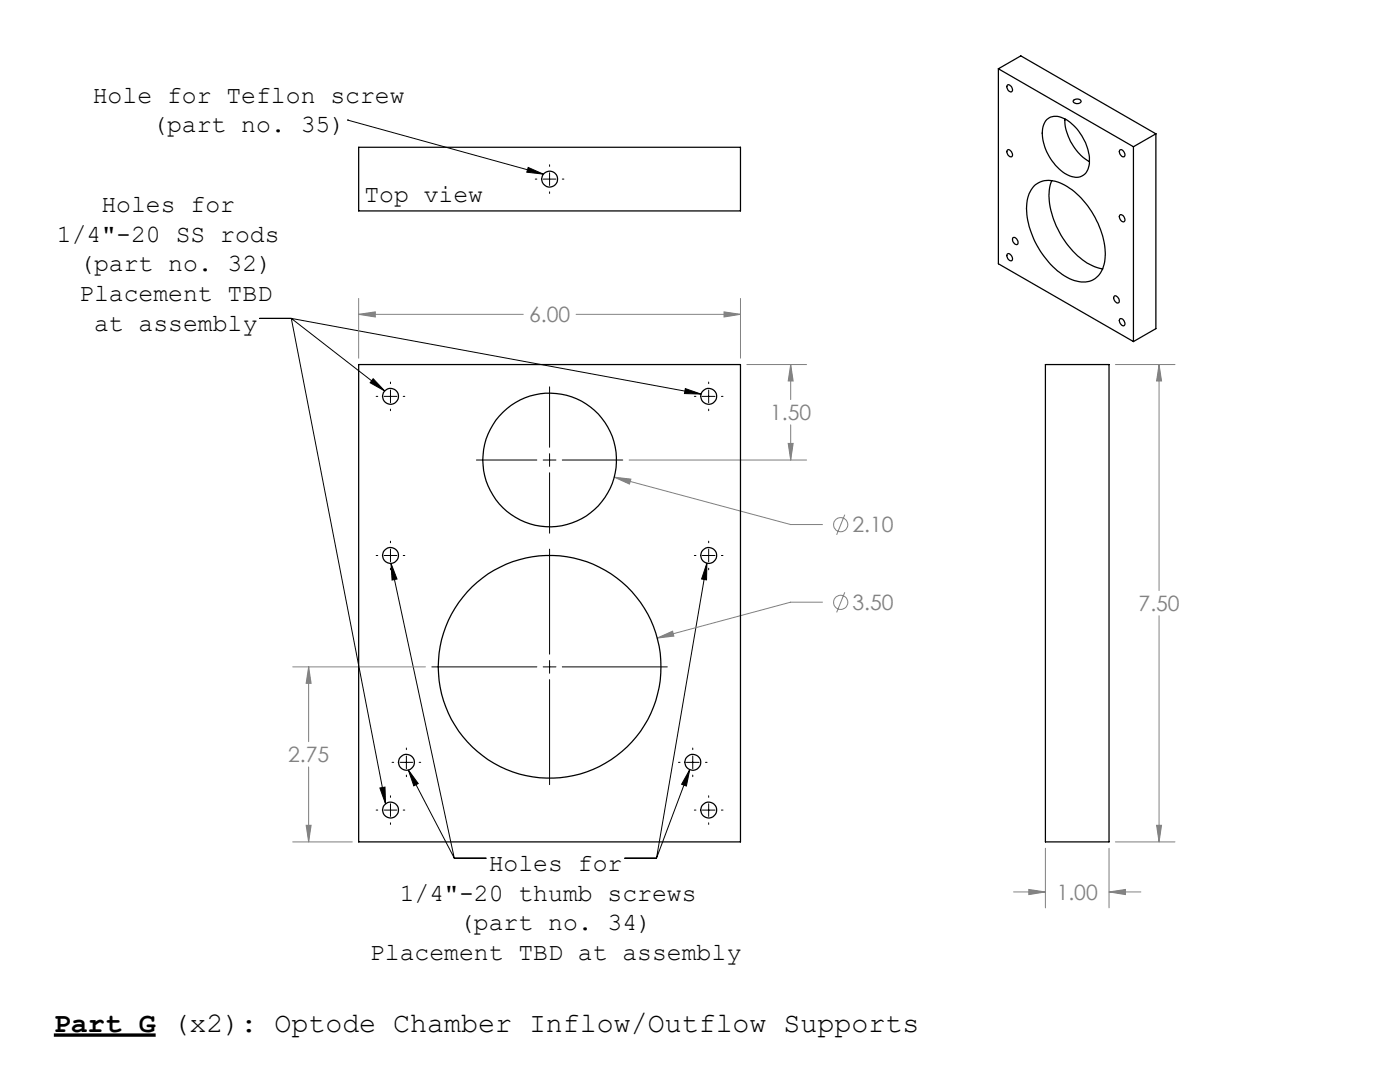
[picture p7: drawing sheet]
<svg xmlns="http://www.w3.org/2000/svg" width="279mm" height="216mm" viewBox="0 0 279 216" stroke-linecap="round" stroke-linejoin="round" font-family="sans-serif">
<g fill="none" stroke="#808080" stroke-width=".2">
<path d="M71.6 59.5v12M147.8 59.5v12M71.6 62.7l3.3-.5v1.1zM71.6 62.7h32.8M115 62.7h32.8M144.5 62.2l3.3 .5-3.3 .6zM149 72.7h12M157.8 72.7l.5 3.3h-1zM157.8 72.7v7M222.6 72.7h11.9M231.3 72.7l.5 3.3h-1zM231.3 72.7v45.1"/>
<path d="M122.6 95.2l3.3 .4-.3 1zM122.6 95.2l35.2 9.5h6.3M125.6 91.8h35.4M157.3 88.5h1l-.5 3.3zM157.8 84.8v7M168.6 102.7l-1.6 4M168.6 118.2l-1.6 4M58.4 133.1h26.5M61.6 133.1l.5 3.2h-1zM61.6 133.1v14.9M131.2 127.3l3-1.4 .3 1zM164.1 120.2h-6.3l-26.6 7.1"/>
<path d="M231.3 122.9v45.1M61.6 153v15M58.4 168h11.9M61.1 164.7h1l-.5 3.3zM202.3 178h6.3M205.3 177.5l3.3 .5-3.3 .5zM208.6 169.3v11.9M221.3 178l3.3-.5v1zM221.3 169.3v11.9M221.3 178h6.4M222.6 168h11.9M230.8 164.7h1l-.5 3.3z"/>
<circle cx="167.8" cy="104.7" r="1.42"/>
<circle cx="167.8" cy="120.2" r="1.41"/>
</g>
<path d="M10.7 206.5h20.4" fill="none" stroke="#000" stroke-width=".67" stroke-linecap="butt"/>
<g fill="none" stroke="#000" stroke-width=".2">
<path d="M69.4 24l39 10.7M69.4 24h.1M105.4 33.4l3 1.3-3.3-.3zM106.8 35.7h.3M108.4 35.7h2.5M109.7 32.9v.3M109.7 34.5v2.5M109.7 38.3v.3M112.2 35.7h.3M51.8 63.5h6.3M58.1 63.5l18.7 14.5M58.1 63.5l81.8 15.1"/>
<path d="M58.1 63.5l18.8 96.9M74.5 75.6l2.3 2.4-2.9-1.6zM75.1 79.1h.3M76.7 79.1h2.5M77.9 76.2v.4M77.9 77.8v2.6M80.5 79.1h.3M109.7 77.2v12.1M136.8 77.5l3.1 1.1-3.3-.1zM138.6 79.1h.3M140.2 79.1h2.5M141.4 76.2v.4"/>
<path d="M141.4 77.8v2.6M144 79.1h.3M77.9 81.6v.4M95.1 91.8h12M108.4 91.8h2.5M109.7 90.5v2.6M109.7 94.3v12.1M112.2 91.8h12.1M141.4 81.6v.4M75.1 110.8h.3M76.7 110.8h2.5M77.9 108v.3"/>
<path d="M77.9 109.6v2.5M77.9 113.4v.3M78 112.4l12.7 58.8M78 112.4l1.2 3.1-1 .2zM80.5 110.8h.3M109.7 109.6v20.9M138.6 110.8h.3M140.2 110.8h2.5M141.1 112.4l-.1 3.3-1-.2zM141.1 112.4l-10.1 58.8M141.4 108v.3M141.4 109.6v2.5"/>
<path d="M141.4 113.4v.3M144 110.8h.3M86.2 133.1h20.9M108.4 133.1h2.5M109.7 131.8v2.5M109.7 135.6v21M112.2 133.1h21M75.8 157.2l1-.1 .1 3.3zM77.9 158.8v.3M78.2 152.1h.4M79.8 152.1h2.6M81.1 149.3v.3"/>
<path d="M81.1 150.8v2.6M81.1 154.7v.3M81.5 153.6l9.2 17.6M81.5 153.6l2 2.8-.9 .4zM83.6 152.1h.4M135.4 152.1h.3M137 152.1h2.5M137.7 153.6l-6.7 17.6M137.7 153.6l-.7 3.2-1-.3zM138.3 149.3v.3M138.3 150.8v2.6M138.3 154.7v.3"/>
<path d="M140.8 152.1h.3M141.4 158.8v.3M75.1 161.6h.3M76.7 161.6h2.5M77.9 160.4v2.5M77.9 164.2v.3M80.5 161.6h.3M90.7 171.2h6.3M124.7 171.2h6.3M138.6 161.6h.3M140.2 161.6h2.5M141.4 160.4v2.5"/>
<path d="M141.4 164.2v.3M144 161.6h.3"/>
</g>
<path d="M74.5 75.6l2.3 2.4-2.9-1.6zM136.8 77.5l3.1 1.1-3.3-.1zM75.8 157.2l1-.1 .1 3.3zM81.5 153.6l2 2.8-.9 .4zM78 112.4l1.2 3.1-1 .2zM141.1 112.4l-.1 3.3-1-.2zM137.7 153.6l-.7 3.2-1-.3zM105.4 33.4l3 1.3-3.3-.3z" fill="#000"/>
<path d="M144.5 62.2l3.3 .5-3.3 .6zM71.6 62.7l3.3-.5v1.1zM122.6 95.2l3 1.4 .3-1zM131.2 127.3l3.3-.4-.3-1zM157.8 72.7l.5 3.3h-1zM157.3 88.5h1l-.5 3.3zM61.1 164.7h1l-.5 3.3zM61.6 133.1l.5 3.2h-1zM230.8 164.7h1l-.5 3.3zM231.3 72.7l.5 3.3h-1zM205.3 177.5l3.3 .5-3.3 .5zM221.3 178l3.3-.5v1z" fill="#808080"/>
<g fill="none" stroke="#000" stroke-width=".25">
<path d="M199.2 13.7l27 15.6M199.2 13.7l4.5-2.6 27 15.6M199.2 13.7v38.9l27 15.6M201 17a.76 .76 0 0 1 1.1 .9 .42 .42 0 0 1-.3 .5 .42 .42 0 0 1-.5-.3l-.4-.6zM214.3 20a.91 .91 0 0 1 1.5 .3 .96 .96 0 0 1-1.6-.1zM71.6 29.4h76.2v12.7h-76.2zM201.1 29.9a.9 .9 0 0 1 .8 1.4 .94 .94 0 0 1-.8-1.4zM206.3 37.2a4.8 4.8 0 0 1 5.7-.5 17 17 0 0 1 8.3 11.6 7.6 7.6 0 0 1-1.2 6.8 4.5 4.5 0 0 1-5.2 .7 16.4 16.4 0 0 1-8.3-10 9.7 9.7 0 0 1 .2-7.9zM208.9 23.8a3.2 3.2 0 0 1 3.9 .1 10.5 10.5 0 0 1 4.6 8.7 2.73 2.73 0 0 1-4.2 2.4 9.9 9.9 0 0 1-5.1-9.6l.4-1zM209.9 36.1a11.2 11.2 0 0 0 .6 8.3 16.4 16.4 0 0 0 7.4 8.6l2.2 .7M212.5 23.7a10.3 10.3 0 0 0 4.9 8.5M223.4 30a.76 .76 0 0 1 1.1 .8 .44 .44 0 0 1-.4 .5 .44 .44 0 0 1-.5-.4l-.2-.6z"/>
<path d="M226.2 29.3v38.9M230.7 26.7l-4.5 2.6M230.7 26.7v38.9l-4.5 2.6M201 50.7a.76 .76 0 0 1 1.1 .9 .42 .42 0 0 1-.3 .5 .42 .42 0 0 1-.5-.3l-.4-.6zM202.2 47.4a.9 .9 0 0 1 .8 1.4 .97 .97 0 0 1-.8-1.4zM222.3 59.2a.76 .76 0 0 1 1.1 .8 .4 .4 0 0 1-.3 .5 .4 .4 0 0 1-.5-.3l-.3-.4zM223.5 42.9a.82 .82 0 0 1 .9 .4 .82 .82 0 0 1-.2 1 .99 .99 0 0 1-.7-1.4zM71.6 72.7h76.2v95.3h-76.2zM208.6 72.7h12.7v95.3h-12.7zM223.5 63.6a.85 .85 0 0 1 .9 .5 .85 .85 0 0 1-.2 .9 1.01 1.01 0 0 1-.7-1.4z"/>
<circle cx="109.7" cy="35.7" r="1.59"/>
<circle cx="77.9" cy="79.1" r="1.59"/>
<circle cx="141.4" cy="79.1" r="1.59"/>
<circle cx="109.7" cy="91.8" r="13.4"/>
<circle cx="77.9" cy="110.8" r="1.59"/>
<circle cx="141.4" cy="110.8" r="1.59"/>
<circle cx="109.7" cy="133.1" r="22.2"/>
<circle cx="81.1" cy="152.1" r="1.59"/>
<circle cx="138.3" cy="152.1" r="1.59"/>
<circle cx="77.9" cy="161.6" r="1.59"/>
<circle cx="141.4" cy="161.6" r="1.59"/>
</g>
<text font-size="5.6" x="10.7" y="205.8">Part G (x2): Optode Chamber Inflow/Outflow Supports</text>
<g font-size="4.9">
<text x="18.5" y="20.5">Hole for Teflon screw</text>
<text x="30.4" y="26.4">(part no. 35)</text>
<text x="72.7" y="40.3">Top view</text>
<text x="20.2" y="42.3">Holes for</text>
<text x="11.4" y="48.2">1/4&quot;-20 SS rods</text>
<text x="15.8" y="54.2">(part no. 32)</text>
<text x="15.8" y="60.1">Placement TBD</text>
<text x="18.8" y="66">at assembly</text>
<text x="97.5" y="173.7">Holes for</text>
<text x="79.8" y="179.7">1/4&quot;-20 thumb screws</text>
<text x="91.6" y="185.6">(part no. 34)</text>
<text x="73.8" y="191.6">Placement TBD at assembly</text>
</g>
<g font-size="4.2" fill="#808080">
<text x="105.6" y="64.3">6.00</text>
<text x="153.7" y="83.8">1.50</text>
<text x="170.1" y="106.2">2.10</text>
<text x="170.1" y="121.7">3.50</text>
<text x="227.2" y="121.9">7.50</text>
<text x="57.5" y="152.1">2.75</text>
<text x="210.9" y="179.6">1.00</text>
</g>
</svg>
